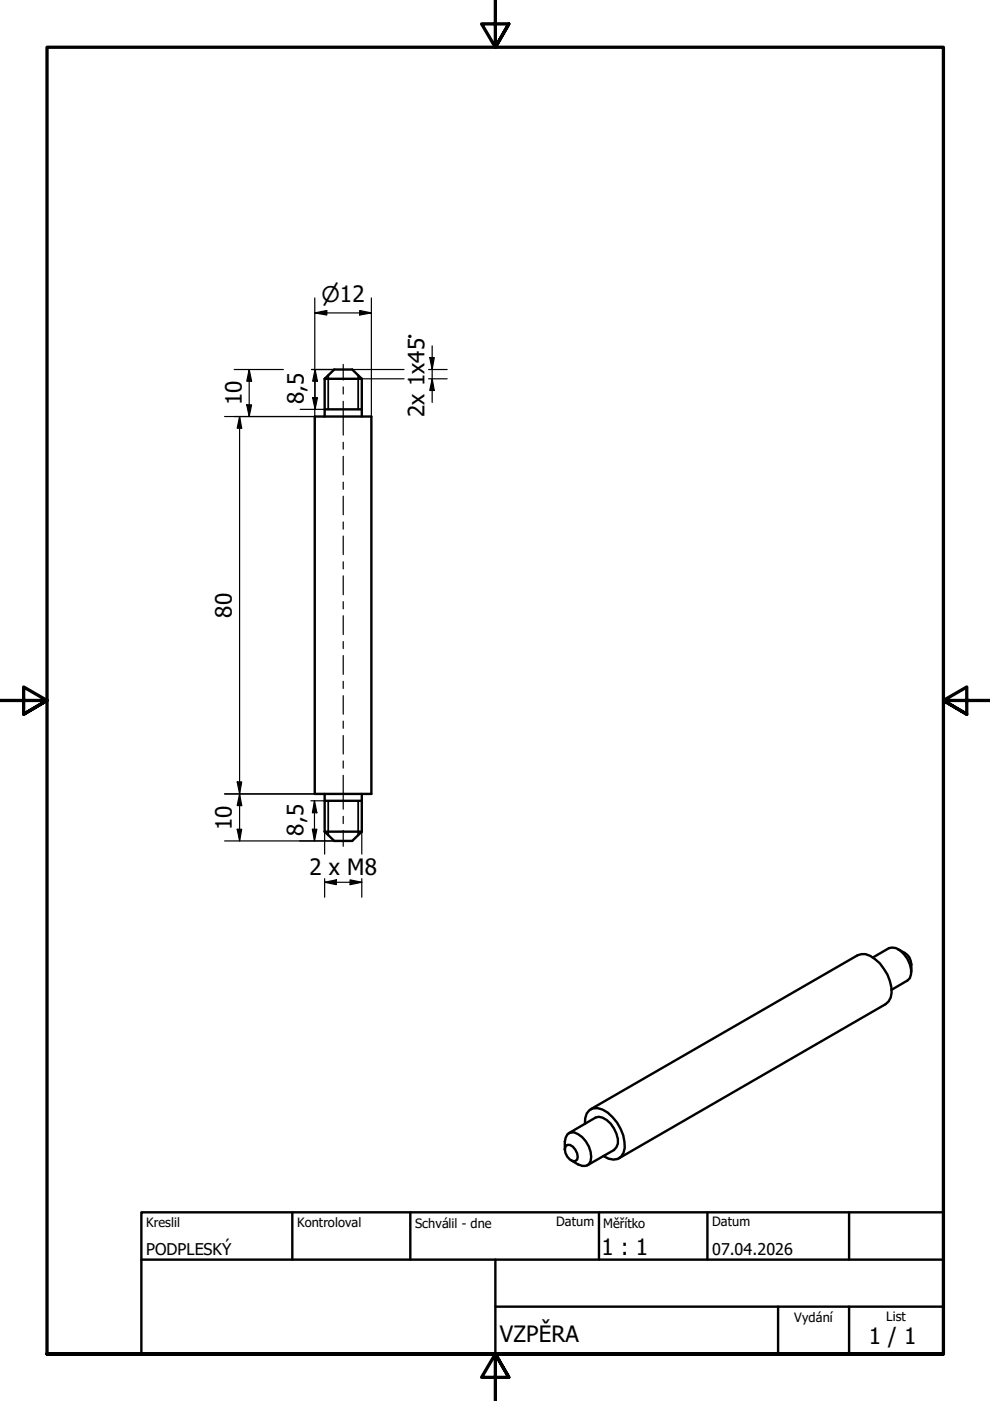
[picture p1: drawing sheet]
<svg xmlns="http://www.w3.org/2000/svg" width="210mm" height="297mm" viewBox="0 0 210 297" stroke-linecap="round" stroke-linejoin="round" font-family="sans-serif">
<g fill="none" stroke="#000" stroke-width=".51">
<path d="M66.7 88.3h12v80h-12zM68.8 80.3h7.9M68.8 80.3l2.1-2h3.8l2 2M68.8 80.3v8M68.8 86.8h7.9M76.7 80.3v8M68.8 176.3h7.9M68.8 176.3l2.1 2h3.8l2-2M68.8 168.3v8M68.8 169.8h7.9M76.7 168.3v8M185.1 203l3.4-2a2.85 2.85 0 0 1 3.2 1.4 5.2 5.2 0 0 1 1.2 5l-.5 .5-3.4 2"/>
<path d="M190.4 201.3a3.6 3.6 0 0 1 2.8 3.2v1.5M124 238.3a2.82 2.82 0 0 1 1.7-3.3 4.5 4.5 0 0 1 4.2 1.8 8 8 0 0 1 2.3 7.6 2.29 2.29 0 0 1-3.2 1.3l-1-.6M125.2 235.2l56.6-32.6a3.2 3.2 0 0 1 3.7 .8 8.6 8.6 0 0 1 3.3 8.1l-.4 .8-.6 .6-56.6 32.7M119.8 243.7v-1.7a1.71 1.71 0 0 1 .8-1.7 1.71 1.71 0 0 1 2 .2 5.6 5.6 0 0 1 2.6 5.7 1.66 1.66 0 0 1-2.6 .7l-1.4-.9M119.9 243.1l.4-.4a2.14 2.14 0 0 1 2.1 1.8l.1 .8-.1 .6-.4 .3a2.42 2.42 0 0 1-2.1-3.1zM120.6 240.3l5.6-3.3a2.92 2.92 0 0 1 3.3 1.2 6.1 6.1 0 0 1 1.5 4.3l-.3 .8-.5 .5-5.7 3.3"/>
</g>
<path d="M69.6 79.6v7.2M75.9 79.6v7.2M69.6 169.8v7.3M75.9 169.8v7.3" fill="none" stroke="#000" stroke-width=".38"/>
<path d="M105 0v10l-2.9-4.9h5.8l-2.9 4.9 2.9-4.9M0 148.5h10l-5-2.8v5.7l5-2.9-5 2.9M210 148.5h-10l5-2.8v5.7l-5-2.9 5 2.9M10 287.1v-277.1h190v277.1h-190h190M107.9 292l-2.9-4.9 2.9 4.9h-5.8l2.9-4.9v9.9" fill="none" stroke="#000" stroke-width=".7"/>
<!-- layer: Nadpis (ISO) -->
<path d="M30 257h170v30.1h-170zM62 257v10.1M87 257v10.1M127 257v10.1M150 257v10.1M180 257v10.1M30 267.1h170M105 277h95M105 267.1v20M165 277v10.1M180 277v10.1" fill="none" stroke="#000" stroke-width=".51"/>
<g fill="none" stroke="#000" stroke-width=".25">
<path d="M49.7 78.3h10.4M52.8 78.3l.5 2.5h-1zM52.8 78.3v10M66 78.3h4.9M66.7 66.3l2.6-.5v1zM66.7 66.3h12M66.7 63.2v15.2M66.8 78.3l.5 2.5h-1zM66.8 78.3v8.5M74.7 78.3h11M76.3 65.8l2.4 .5-2.4 .5zM78.7 63.2v25.1"/>
<path d="M90.9 78.3h3.9M91.1 75.8h1l-.5 2.5zM91.6 73.3v12M50.8 88.3l.4 2.5h-.9zM50.8 88.3v90M52.3 85.8h1l-.5 2.5zM63.6 86.8h5.2M66.3 84.3h1l-.5 2.5zM66.7 80.7v3.7M66.7 86.7v1.6h-19.1M76.7 80.3h9M90.9 80.3h3.9"/>
<path d="M91.6 80.3l.5 2.5h-1zM47.6 168.3h19.1M47.6 178.3h23.3M50.3 175.8h.9l-.4 2.5zM50.3 165.8h.9l-.4 2.5zM50.8 168.3l.4 2.5h-.9zM65.9 169.8h2.9M66.2 175.8h1l-.5 2.5zM66.7 169.8l.5 2.5h-1zM66.7 169.8v8.5M68.8 176.3v4.8M76.7 176.3v4.8"/>
<path d="M68.8 187.1l2.5-.6v1.1zM68.8 187.1h7.9M68.8 186.3v3.9M74.2 186.5l2.5 .6-2.5 .5zM76.7 186.3v3.9"/>
</g>
<g fill="#000">
<path d="M66.7 66.3l2.6-.5v1zM76.3 65.8l2.4 .5-2.4 .5zM91.1 75.8h1l-.5 2.5zM50.8 88.3l.4 2.5h-.9zM52.3 85.8h1l-.5 2.5zM52.8 78.3l.5 2.5h-1zM66.3 84.3h1l-.5 2.5zM66.8 78.3l.5 2.5h-1zM91.6 80.3l.5 2.5h-1zM50.3 175.8h.9l-.4 2.5zM50.3 165.8h.9l-.4 2.5zM50.8 168.3l.4 2.5h-.9z"/>
<path d="M66.2 175.8h1l-.5 2.5zM66.7 169.8l.5 2.5h-1zM68.8 187.1l2.5-.6v1.1zM74.2 186.5l2.5 .6-2.5 .5z"/>
</g>
<!-- layer: Osa (ISO) -->
<g fill="none" stroke="#000" stroke-width=".25">
<path d="M72.8 77.3v3.3M72.8 82v1.6M72.8 85.1v7.2M72.8 93.8v1.4M72.8 96.8v3.9M72.8 102.2v1.5M72.8 105.2v3.9M72.8 110.7v1.5M72.8 113.7v3.9M72.8 119.1v1.5M72.8 122.1v4M72.8 127.6v1.5"/>
<path d="M72.8 130.5v4M72.8 136v1.5M72.8 139v4M72.8 144.4v1.6M72.8 147.5v3.9M72.8 152.9v1.5M72.8 155.9v4M72.8 161.3v1.6M72.8 164.4v7.2M72.8 173.1v1.5M72.8 176.1v3.3"/>
</g>
<g font-size="4.8">
<text x="51.2" y="86" transform="rotate(-90 51.2 86)">10</text>
<text x="64.4" y="85.6" transform="rotate(-90 64.4 85.6)">8,5</text>
<text x="90" y="88.4" transform="rotate(-90 90 88.4)">2x 1x45°</text>
<text x="49.1" y="130.9" transform="rotate(-90 49.1 130.9)">80</text>
<text x="49.1" y="175.9" transform="rotate(-90 49.1 175.9)">10</text>
<text x="64.3" y="177.2" transform="rotate(-90 64.3 177.2)">8,5</text>
<text x="65.6" y="185.5">2 x M8</text>
<text x="127.5" y="266.1">1 : 1</text>
<text x="106" y="284.5">VZPĚRA</text>
<text x="184.2" y="285">1 / 1</text>
</g>
<text font-size="4.6" x="68.2" y="63.9">⌀12</text>
<g font-size="3.4">
<text x="31" y="266">PODPLESKÝ</text>
<text x="151" y="266">07.04.2026</text>
</g>
<g font-size="2.7">
<text x="31" y="260.1">Kreslil</text>
<text x="63" y="260.1">Kontroloval</text>
<text x="88" y="260.3">Schválil - dne</text>
<text x="117.9" y="260">Datum</text>
<text x="127.9" y="260.3">Měřítko</text>
<text x="151" y="260">Datum</text>
<text x="168.4" y="280.3">Vydání</text>
<text x="187.9" y="280">List</text>
</g>
</svg>
